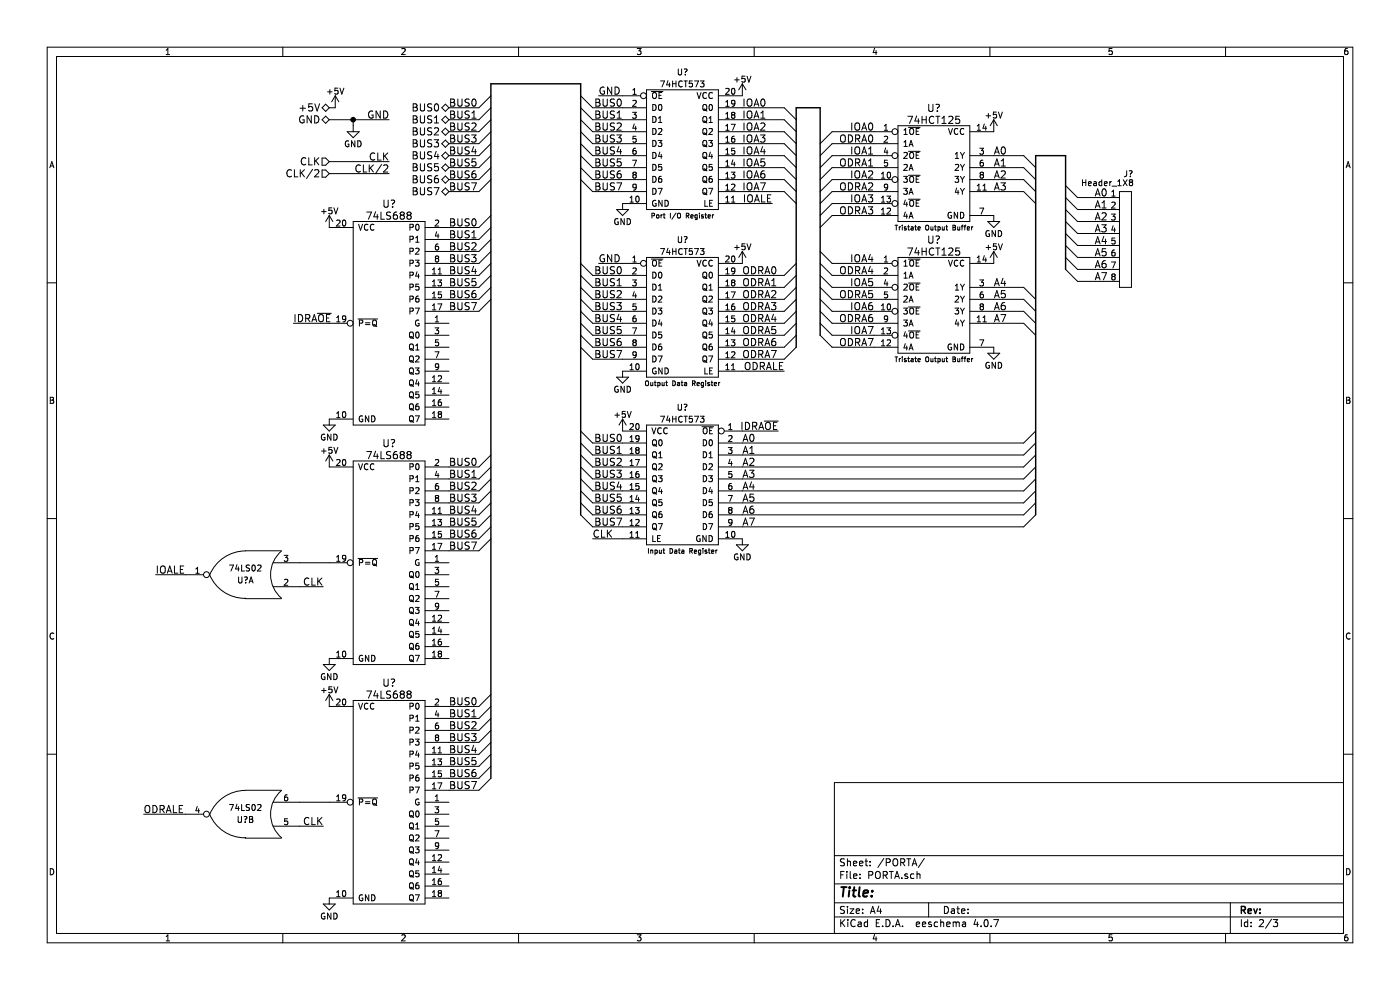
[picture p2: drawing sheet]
EESchema Schematic File Version 2
LIBS:power
LIBS:device
LIBS:switches
LIBS:relays
LIBS:motors
LIBS:transistors
LIBS:conn
LIBS:linear
LIBS:regul
LIBS:cmos4000
LIBS:adc-dac
LIBS:memory
LIBS:xilinx
LIBS:microcontrollers
LIBS:dsp
LIBS:microchip
LIBS:analog_switches
LIBS:motorola
LIBS:texas
LIBS:intel
LIBS:audio
LIBS:interface
LIBS:digital-audio
LIBS:philips
LIBS:display
LIBS:cypress
LIBS:siliconi
LIBS:opto
LIBS:atmel
LIBS:contrib
LIBS:valves
LIBS:Custom Library
LIBS:MCU-cache
EELAYER 25 0
EELAYER END
$Descr A4 11693 8268
encoding utf-8
Sheet 2 3
Title ""
Date ""
Rev ""
Comp ""
Comment1 ""
Comment2 ""
Comment3 ""
Comment4 ""
$EndDescr
$Comp
L 74HCT573 U?
U 1 1
P 5700 2700
F 0 "U?" H 5700 3400 50  0000 C CNN
F 1 "74HCT573" H 5700 3300 50  0000 C CNN
F 2 "" H 5700 2700 50  0000 C CNN
F 3 "" H 5700 2700 50  0000 C CNN
F 4 "Output Data Register" H 5700 2200 40  0000 C CNN "Description"
	1    5700 2700
	1    0    0    -1  
$EndComp
$Comp
L +5V #PWR01
U 1 1
P 6200 2200
F 0 "#PWR01" H 6200 2050 50  0001 C CNN
F 1 "+5V" H 6200 2340 50  0000 C CNN
F 2 "" H 6200 2200 50  0001 C CNN
F 3 "" H 6200 2200 50  0001 C CNN
	1    6200 2200
	1    0    0    -1  
$EndComp
$Comp
L GND #PWR02
U 1 1
P 5200 3100
F 0 "#PWR02" H 5200 2850 50  0001 C CNN
F 1 "GND" H 5200 2950 50  0000 C CNN
F 2 "" H 5200 3100 50  0001 C CNN
F 3 "" H 5200 3100 50  0001 C CNN
	1    5200 3100
	1    0    0    -1  
$EndComp
$Comp
L Header_1X8 J?
U 1 1
P 9350 2050
F 0 "J?" H 9275 2650 50  0000 C CNN
F 1 "Header_1X8" H 9450 2575 50  0000 C CNN
F 2 "" H 9350 2200 50  0000 C CNN
F 3 "" H 9350 2200 50  0000 C CNN
	1    9350 2050
	-1   0    0    -1  
$EndComp
Text Label 6200 2300 0    60   ~ 0
ODRA0
Text Label 6200 2400 0    60   ~ 0
ODRA1
Text Label 6200 2500 0    60   ~ 0
ODRA2
Text Label 6200 2600 0    60   ~ 0
ODRA3
Text Label 6200 2700 0    60   ~ 0
ODRA4
Text Label 6200 2800 0    60   ~ 0
ODRA5
Text Label 6200 2900 0    60   ~ 0
ODRA6
Text Label 6200 3000 0    60   ~ 0
ODRA7
$Comp
L 74HCT125 U?
U 1 1
P 7800 1450
F 0 "U?" H 7800 2000 60  0000 C CNN
F 1 "74HCT125" H 7800 1900 60  0000 C CNN
F 2 "" H 7800 1800 60  0001 C CNN
F 3 "" H 7800 1800 60  0001 C CNN
F 4 "Tristate Output Buffer" H 7800 1000 40  0000 C CNN "Description"
	1    7800 1450
	1    0    0    -1  
$EndComp
$Comp
L 74HCT125 U?
U 1 1
P 7800 2550
F 0 "U?" H 7800 3100 60  0000 C CNN
F 1 "74HCT125" H 7800 3000 60  0000 C CNN
F 2 "" H 7800 2900 60  0001 C CNN
F 3 "" H 7800 2900 60  0001 C CNN
F 4 "Tristate Output Buffer" H 7800 2100 40  0000 C CNN "Description"
	1    7800 2550
	1    0    0    -1  
$EndComp
$Comp
L GND #PWR03
U 1 1
P 8300 1800
F 0 "#PWR03" H 8300 1550 50  0001 C CNN
F 1 "GND" H 8300 1650 50  0000 C CNN
F 2 "" H 8300 1800 50  0001 C CNN
F 3 "" H 8300 1800 50  0001 C CNN
	1    8300 1800
	1    0    0    -1  
$EndComp
$Comp
L +5V #PWR04
U 1 1
P 8300 1100
F 0 "#PWR04" H 8300 950 50  0001 C CNN
F 1 "+5V" H 8300 1240 50  0000 C CNN
F 2 "" H 8300 1100 50  0001 C CNN
F 3 "" H 8300 1100 50  0001 C CNN
	1    8300 1100
	1    0    0    -1  
$EndComp
$Comp
L GND #PWR05
U 1 1
P 8300 2900
F 0 "#PWR05" H 8300 2650 50  0001 C CNN
F 1 "GND" H 8300 2750 50  0000 C CNN
F 2 "" H 8300 2900 50  0001 C CNN
F 3 "" H 8300 2900 50  0001 C CNN
	1    8300 2900
	1    0    0    -1  
$EndComp
$Comp
L +5V #PWR06
U 1 1
P 8300 2200
F 0 "#PWR06" H 8300 2050 50  0001 C CNN
F 1 "+5V" H 8300 2340 50  0000 C CNN
F 2 "" H 8300 2200 50  0001 C CNN
F 3 "" H 8300 2200 50  0001 C CNN
	1    8300 2200
	1    0    0    -1  
$EndComp
Text Label 8300 1300 0    60   ~ 0
A0
Text Label 8300 1400 0    60   ~ 0
A1
Text Label 8300 1500 0    60   ~ 0
A2
Text Label 8300 1600 0    60   ~ 0
A3
Text Label 8300 2400 0    60   ~ 0
A4
Text Label 8300 2500 0    60   ~ 0
A5
Text Label 8300 2600 0    60   ~ 0
A6
Text Label 8300 2700 0    60   ~ 0
A7
Text Label 6200 3700 0    60   ~ 0
A0
Text Label 6200 3800 0    60   ~ 0
A1
Text Label 6200 3900 0    60   ~ 0
A2
Text Label 6200 4000 0    60   ~ 0
A3
Text Label 6200 4100 0    60   ~ 0
A4
Text Label 6200 4200 0    60   ~ 0
A5
Text Label 6200 4300 0    60   ~ 0
A6
Text Label 6200 4400 0    60   ~ 0
A7
Entry Wire Line
	8650 4300 8550 4400
Entry Wire Line
	8650 4200 8550 4300
Entry Wire Line
	8650 4000 8550 4100
Entry Wire Line
	8650 4100 8550 4200
Entry Wire Line
	8650 3900 8550 4000
Entry Wire Line
	8650 3700 8550 3800
Entry Wire Line
	8650 3600 8550 3700
Entry Wire Line
	8650 3800 8550 3900
Entry Wire Line
	8550 1300 8650 1400
Entry Wire Line
	8550 1400 8650 1500
Entry Wire Line
	8550 1500 8650 1600
Entry Wire Line
	8550 1600 8650 1700
Entry Wire Line
	8550 2400 8650 2500
Entry Wire Line
	8550 2500 8650 2600
Entry Wire Line
	8550 2600 8650 2700
Entry Wire Line
	8550 2700 8650 2800
Entry Wire Line
	8900 2250 9000 2350
Entry Wire Line
	8900 2150 9000 2250
Entry Wire Line
	8900 2050 9000 2150
Entry Wire Line
	8900 1950 9000 2050
Entry Wire Line
	8900 1850 9000 1950
Entry Wire Line
	8900 1750 9000 1850
Entry Wire Line
	8900 1650 9000 1750
Entry Wire Line
	8900 1550 9000 1650
Text Label 9250 1650 2    60   ~ 0
A0
Text Label 9250 1750 2    60   ~ 0
A1
Text Label 9250 1850 2    60   ~ 0
A2
Text Label 9250 1950 2    60   ~ 0
A3
Text Label 9250 2050 2    60   ~ 0
A4
Text Label 9250 2150 2    60   ~ 0
A5
Text Label 9250 2250 2    60   ~ 0
A6
Text Label 9250 2350 2    60   ~ 0
A7
$Comp
L 74HCT573 U?
U 1 1
P 5700 1300
F 0 "U?" H 5700 2000 50  0000 C CNN
F 1 "74HCT573" H 5700 1900 50  0000 C CNN
F 2 "" H 5700 1300 50  0000 C CNN
F 3 "" H 5700 1300 50  0000 C CNN
F 4 "Port I/O Register" H 5700 800 40  0000 C CNN "Description"
	1    5700 1300
	1    0    0    -1  
$EndComp
Entry Wire Line
	6850 2800 6950 2900
Entry Wire Line
	6850 2700 6950 2800
Entry Wire Line
	6850 2600 6950 2700
Entry Wire Line
	6850 2500 6950 2600
Entry Wire Line
	6850 2400 6950 2500
Entry Wire Line
	6850 2300 6950 2400
Entry Wire Line
	6850 2200 6950 2300
Entry Wire Line
	6850 2100 6950 2200
Entry Wire Line
	6550 900  6650 1000
Entry Wire Line
	6550 1000 6650 1100
Entry Wire Line
	6550 1100 6650 1200
Entry Wire Line
	6550 1200 6650 1300
Entry Wire Line
	6550 1300 6650 1400
Entry Wire Line
	6550 1400 6650 1500
Entry Wire Line
	6550 1500 6650 1600
Entry Wire Line
	6550 1600 6650 1700
Entry Wire Line
	6950 1700 6850 1800
Entry Wire Line
	6950 1500 6850 1600
Entry Wire Line
	6950 1300 6850 1400
Entry Wire Line
	6950 1100 6850 1200
Entry Wire Line
	6950 1800 6850 1900
Entry Wire Line
	6950 1600 6850 1700
Entry Wire Line
	6950 1400 6850 1500
Entry Wire Line
	6950 1200 6850 1300
Entry Wire Line
	6650 2800 6550 2900
Entry Wire Line
	6650 2600 6550 2700
Entry Wire Line
	6650 2400 6550 2500
Entry Wire Line
	6650 2200 6550 2300
Entry Wire Line
	6650 2900 6550 3000
Entry Wire Line
	6650 2700 6550 2800
Entry Wire Line
	6650 2500 6550 2600
Entry Wire Line
	6650 2300 6550 2400
Text Label 6200 900  0    60   ~ 0
IOA0
Text Label 6200 1000 0    60   ~ 0
IOA1
Text Label 6200 1100 0    60   ~ 0
IOA2
Text Label 6200 1200 0    60   ~ 0
IOA3
Text Label 6200 1300 0    60   ~ 0
IOA4
Text Label 6200 1400 0    60   ~ 0
IOA5
Text Label 6200 1500 0    60   ~ 0
IOA6
Text Label 6200 1600 0    60   ~ 0
IOA7
Text Label 7300 1100 2    60   ~ 0
IOA0
Text Label 7300 1300 2    60   ~ 0
IOA1
Text Label 7300 1500 2    60   ~ 0
IOA2
Text Label 7300 1700 2    60   ~ 0
IOA3
Text Label 7300 2200 2    60   ~ 0
IOA4
Text Label 7300 2400 2    60   ~ 0
IOA5
Text Label 7300 2600 2    60   ~ 0
IOA6
Text Label 7300 2800 2    60   ~ 0
IOA7
Text Label 7300 1200 2    60   ~ 0
ODRA0
Text Label 7300 1400 2    60   ~ 0
ODRA1
Text Label 7300 1600 2    60   ~ 0
ODRA2
Text Label 7300 1800 2    60   ~ 0
ODRA3
Text Label 7300 2300 2    60   ~ 0
ODRA4
Text Label 7300 2500 2    60   ~ 0
ODRA5
Text Label 7300 2700 2    60   ~ 0
ODRA6
Text Label 7300 2900 2    60   ~ 0
ODRA7
$Comp
L 74HCT573 U?
U 1 1
P 5700 4100
F 0 "U?" H 5700 4800 50  0000 C CNN
F 1 "74HCT573" H 5700 4700 50  0000 C CNN
F 2 "" H 5700 4100 50  0000 C CNN
F 3 "" H 5700 4100 50  0000 C CNN
F 4 "Input Data Register" H 5700 3600 40  0000 C CNN "Description"
	1    5700 4100
	-1   0    0    -1  
$EndComp
$Comp
L GND #PWR07
U 1 1
P 6200 4500
F 0 "#PWR07" H 6200 4250 50  0001 C CNN
F 1 "GND" H 6200 4350 50  0000 C CNN
F 2 "" H 6200 4500 50  0001 C CNN
F 3 "" H 6200 4500 50  0001 C CNN
	1    6200 4500
	1    0    0    -1  
$EndComp
$Comp
L +5V #PWR08
U 1 1
P 5200 3600
F 0 "#PWR08" H 5200 3450 50  0001 C CNN
F 1 "+5V" H 5200 3740 50  0000 C CNN
F 2 "" H 5200 3600 50  0001 C CNN
F 3 "" H 5200 3600 50  0001 C CNN
	1    5200 3600
	1    0    0    -1  
$EndComp
$Comp
L +5V #PWR09
U 1 1
P 6200 800
F 0 "#PWR09" H 6200 650 50  0001 C CNN
F 1 "+5V" H 6200 940 50  0000 C CNN
F 2 "" H 6200 800 50  0001 C CNN
F 3 "" H 6200 800 50  0001 C CNN
	1    6200 800 
	1    0    0    -1  
$EndComp
$Comp
L GND #PWR010
U 1 1
P 5200 1700
F 0 "#PWR010" H 5200 1450 50  0001 C CNN
F 1 "GND" H 5200 1550 50  0000 C CNN
F 2 "" H 5200 1700 50  0001 C CNN
F 3 "" H 5200 1700 50  0001 C CNN
	1    5200 1700
	1    0    0    -1  
$EndComp
Text Label 5200 3700 2    60   ~ 0
BUS0
Text Label 5200 3800 2    60   ~ 0
BUS1
Text Label 5200 3900 2    60   ~ 0
BUS2
Text Label 5200 4000 2    60   ~ 0
BUS3
Text Label 5200 4100 2    60   ~ 0
BUS4
Text Label 5200 4200 2    60   ~ 0
BUS5
Text Label 5200 4300 2    60   ~ 0
BUS6
Text Label 5200 4400 2    60   ~ 0
BUS7
Entry Wire Line
	4850 4300 4950 4400
Entry Wire Line
	4850 4200 4950 4300
Entry Wire Line
	4850 4100 4950 4200
Entry Wire Line
	4850 4000 4950 4100
Entry Wire Line
	4850 3900 4950 4000
Entry Wire Line
	4850 3800 4950 3900
Entry Wire Line
	4850 3700 4950 3800
Entry Wire Line
	4850 3600 4950 3700
Text Label 5200 2300 2    60   ~ 0
BUS0
Text Label 5200 2400 2    60   ~ 0
BUS1
Text Label 5200 2500 2    60   ~ 0
BUS2
Text Label 5200 2600 2    60   ~ 0
BUS3
Text Label 5200 2700 2    60   ~ 0
BUS4
Text Label 5200 2800 2    60   ~ 0
BUS5
Text Label 5200 2900 2    60   ~ 0
BUS6
Text Label 5200 3000 2    60   ~ 0
BUS7
Entry Wire Line
	4850 2900 4950 3000
Entry Wire Line
	4850 2800 4950 2900
Entry Wire Line
	4850 2700 4950 2800
Entry Wire Line
	4850 2600 4950 2700
Entry Wire Line
	4850 2500 4950 2600
Entry Wire Line
	4850 2400 4950 2500
Entry Wire Line
	4850 2300 4950 2400
Entry Wire Line
	4850 2200 4950 2300
Text Label 5200 900  2    60   ~ 0
BUS0
Text Label 5200 1000 2    60   ~ 0
BUS1
Text Label 5200 1100 2    60   ~ 0
BUS2
Text Label 5200 1200 2    60   ~ 0
BUS3
Text Label 5200 1300 2    60   ~ 0
BUS4
Text Label 5200 1400 2    60   ~ 0
BUS5
Text Label 5200 1500 2    60   ~ 0
BUS6
Text Label 5200 1600 2    60   ~ 0
BUS7
Entry Wire Line
	4850 1500 4950 1600
Entry Wire Line
	4850 1400 4950 1500
Entry Wire Line
	4850 1300 4950 1400
Entry Wire Line
	4850 1200 4950 1300
Entry Wire Line
	4850 1100 4950 1200
Entry Wire Line
	4850 1000 4950 1100
Entry Wire Line
	4850 900  4950 1000
Entry Wire Line
	4850 800  4950 900 
Text Label 3750 900  0    60   ~ 0
BUS0
Text Label 3750 1000 0    60   ~ 0
BUS1
Text Label 3750 1100 0    60   ~ 0
BUS2
Text Label 3750 1200 0    60   ~ 0
BUS3
Text Label 3750 1300 0    60   ~ 0
BUS4
Text Label 3750 1400 0    60   ~ 0
BUS5
Text Label 3750 1500 0    60   ~ 0
BUS6
Text Label 3750 1600 0    60   ~ 0
BUS7
Entry Wire Line
	4100 1500 4000 1600
Entry Wire Line
	4100 1400 4000 1500
Entry Wire Line
	4100 1300 4000 1400
Entry Wire Line
	4100 1200 4000 1300
Entry Wire Line
	4100 1100 4000 1200
Entry Wire Line
	4100 1000 4000 1100
Entry Wire Line
	4100 900  4000 1000
Entry Wire Line
	4100 800  4000 900 
Text HLabel 3750 900  0    60   BiDi ~ 0
BUS0
Text HLabel 3750 1000 0    60   BiDi ~ 0
BUS1
Text HLabel 3750 1100 0    60   BiDi ~ 0
BUS2
Text HLabel 3750 1200 0    60   BiDi ~ 0
BUS3
Text HLabel 3750 1300 0    60   BiDi ~ 0
BUS4
Text HLabel 3750 1400 0    60   BiDi ~ 0
BUS5
Text HLabel 3750 1500 0    60   BiDi ~ 0
BUS6
Text HLabel 3750 1600 0    60   BiDi ~ 0
BUS7
Text HLabel 2750 900  0    60   BiDi ~ 0
+5V
$Comp
L +5V #PWR011
U 1 1
P 2800 900
F 0 "#PWR011" H 2800 750 50  0001 C CNN
F 1 "+5V" H 2800 1040 50  0000 C CNN
F 2 "" H 2800 900 50  0001 C CNN
F 3 "" H 2800 900 50  0001 C CNN
	1    2800 900 
	1    0    0    -1  
$EndComp
Text HLabel 2750 1000 0    60   BiDi ~ 0
GND
$Comp
L GND #PWR012
U 1 1
P 2950 1050
F 0 "#PWR012" H 2950 800 50  0001 C CNN
F 1 "GND" H 2950 900 50  0000 C CNN
F 2 "" H 2950 1050 50  0001 C CNN
F 3 "" H 2950 1050 50  0001 C CNN
	1    2950 1050
	1    0    0    -1  
$EndComp
$Comp
L 74LS688 U?
U 1 1
P 3250 2700
F 0 "U?" H 3250 3700 60  0000 C CNN
F 1 "74LS688" H 3250 3600 60  0000 C CNN
F 2 "" H 3250 2700 60  0001 C CNN
F 3 "" H 3250 2700 60  0001 C CNN
	1    3250 2700
	-1   0    0    -1  
$EndComp
Text Label 3250 1000 2    60   ~ 0
GND
Text Label 5000 2200 0    60   ~ 0
GND
Text Label 5000 800  0    60   ~ 0
GND
Text Label 3750 1900 0    60   ~ 0
BUS0
Text Label 3750 2000 0    60   ~ 0
BUS1
Text Label 3750 2100 0    60   ~ 0
BUS2
Text Label 3750 2200 0    60   ~ 0
BUS3
Text Label 3750 2300 0    60   ~ 0
BUS4
Text Label 3750 2400 0    60   ~ 0
BUS5
Text Label 3750 2500 0    60   ~ 0
BUS6
Text Label 3750 2600 0    60   ~ 0
BUS7
Entry Wire Line
	4100 2500 4000 2600
Entry Wire Line
	4100 2400 4000 2500
Entry Wire Line
	4100 2300 4000 2400
Entry Wire Line
	4100 2200 4000 2300
Entry Wire Line
	4100 2100 4000 2200
Entry Wire Line
	4100 2000 4000 2100
Entry Wire Line
	4100 1900 4000 2000
Entry Wire Line
	4100 1800 4000 1900
$Comp
L GND #PWR013
U 1 1
P 2750 3500
F 0 "#PWR013" H 2750 3250 50  0001 C CNN
F 1 "GND" H 2750 3350 50  0000 C CNN
F 2 "" H 2750 3500 50  0001 C CNN
F 3 "" H 2750 3500 50  0001 C CNN
	1    2750 3500
	1    0    0    -1  
$EndComp
$Comp
L +5V #PWR014
U 1 1
P 2750 1900
F 0 "#PWR014" H 2750 1750 50  0001 C CNN
F 1 "+5V" H 2750 2040 50  0000 C CNN
F 2 "" H 2750 1900 50  0001 C CNN
F 3 "" H 2750 1900 50  0001 C CNN
	1    2750 1900
	1    0    0    -1  
$EndComp
Text Label 2450 2700 0    60   ~ 0
IDRA~OE~
Text Label 6500 3600 2    60   ~ 0
IDRA~OE~
$Comp
L 74LS688 U?
U 1 1
P 3250 4700
F 0 "U?" H 3250 5700 60  0000 C CNN
F 1 "74LS688" H 3250 5600 60  0000 C CNN
F 2 "" H 3250 4700 60  0001 C CNN
F 3 "" H 3250 4700 60  0001 C CNN
	1    3250 4700
	-1   0    0    -1  
$EndComp
Text Label 3750 3900 0    60   ~ 0
BUS0
Text Label 3750 4000 0    60   ~ 0
BUS1
Text Label 3750 4100 0    60   ~ 0
BUS2
Text Label 3750 4200 0    60   ~ 0
BUS3
Text Label 3750 4300 0    60   ~ 0
BUS4
Text Label 3750 4400 0    60   ~ 0
BUS5
Text Label 3750 4500 0    60   ~ 0
BUS6
Text Label 3750 4600 0    60   ~ 0
BUS7
Entry Wire Line
	4100 4500 4000 4600
Entry Wire Line
	4100 4400 4000 4500
Entry Wire Line
	4100 4300 4000 4400
Entry Wire Line
	4100 4200 4000 4300
Entry Wire Line
	4100 4100 4000 4200
Entry Wire Line
	4100 4000 4000 4100
Entry Wire Line
	4100 3900 4000 4000
Entry Wire Line
	4100 3800 4000 3900
$Comp
L GND #PWR015
U 1 1
P 2750 5500
F 0 "#PWR015" H 2750 5250 50  0001 C CNN
F 1 "GND" H 2750 5350 50  0000 C CNN
F 2 "" H 2750 5500 50  0001 C CNN
F 3 "" H 2750 5500 50  0001 C CNN
	1    2750 5500
	1    0    0    -1  
$EndComp
$Comp
L +5V #PWR016
U 1 1
P 2750 3900
F 0 "#PWR016" H 2750 3750 50  0001 C CNN
F 1 "+5V" H 2750 4040 50  0000 C CNN
F 2 "" H 2750 3900 50  0001 C CNN
F 3 "" H 2750 3900 50  0001 C CNN
	1    2750 3900
	1    0    0    -1  
$EndComp
Text Label 1300 4800 0    60   ~ 0
IOALE
$Comp
L 74LS688 U?
U 1 1
P 3250 6700
F 0 "U?" H 3250 7700 60  0000 C CNN
F 1 "74LS688" H 3250 7600 60  0000 C CNN
F 2 "" H 3250 6700 60  0001 C CNN
F 3 "" H 3250 6700 60  0001 C CNN
	1    3250 6700
	-1   0    0    -1  
$EndComp
Text Label 3750 5900 0    60   ~ 0
BUS0
Text Label 3750 6000 0    60   ~ 0
BUS1
Text Label 3750 6100 0    60   ~ 0
BUS2
Text Label 3750 6200 0    60   ~ 0
BUS3
Text Label 3750 6300 0    60   ~ 0
BUS4
Text Label 3750 6400 0    60   ~ 0
BUS5
Text Label 3750 6500 0    60   ~ 0
BUS6
Text Label 3750 6600 0    60   ~ 0
BUS7
Entry Wire Line
	4100 6500 4000 6600
Entry Wire Line
	4100 6400 4000 6500
Entry Wire Line
	4100 6300 4000 6400
Entry Wire Line
	4100 6200 4000 6300
Entry Wire Line
	4100 6100 4000 6200
Entry Wire Line
	4100 6000 4000 6100
Entry Wire Line
	4100 5900 4000 6000
Entry Wire Line
	4100 5800 4000 5900
$Comp
L GND #PWR017
U 1 1
P 2750 7500
F 0 "#PWR017" H 2750 7250 50  0001 C CNN
F 1 "GND" H 2750 7350 50  0000 C CNN
F 2 "" H 2750 7500 50  0001 C CNN
F 3 "" H 2750 7500 50  0001 C CNN
	1    2750 7500
	1    0    0    -1  
$EndComp
$Comp
L +5V #PWR018
U 1 1
P 2750 5900
F 0 "#PWR018" H 2750 5750 50  0001 C CNN
F 1 "+5V" H 2750 6040 50  0000 C CNN
F 2 "" H 2750 5900 50  0001 C CNN
F 3 "" H 2750 5900 50  0001 C CNN
	1    2750 5900
	1    0    0    -1  
$EndComp
Text Label 1200 6800 0    60   ~ 0
ODRALE
Text Label 6450 1700 2    60   ~ 0
IOALE
Wire Wire Line
	6200 3000 6550 3000
Wire Wire Line
	6550 2900 6200 2900
Wire Wire Line
	6200 2800 6550 2800
Wire Wire Line
	6550 2700 6200 2700
Wire Wire Line
	6200 2600 6550 2600
Wire Wire Line
	6550 2500 6200 2500
Wire Wire Line
	6200 2400 6550 2400
Wire Wire Line
	6550 2300 6200 2300
Wire Wire Line
	8300 1300 8550 1300
Wire Wire Line
	8550 1400 8300 1400
Wire Wire Line
	8300 1500 8550 1500
Wire Wire Line
	8550 1600 8300 1600
Wire Wire Line
	8300 2400 8550 2400
Wire Wire Line
	8550 2500 8300 2500
Wire Wire Line
	8300 2600 8550 2600
Wire Wire Line
	8550 2700 8300 2700
Wire Bus Line
	8650 1300 8650 4300
Wire Wire Line
	9000 1650 9250 1650
Wire Wire Line
	9250 1750 9000 1750
Wire Wire Line
	9000 1850 9250 1850
Wire Wire Line
	9250 1950 9000 1950
Wire Wire Line
	9000 2050 9250 2050
Wire Wire Line
	9250 2150 9000 2150
Wire Wire Line
	9000 2250 9250 2250
Wire Wire Line
	9250 2350 9000 2350
Wire Wire Line
	6950 1100 7300 1100
Wire Wire Line
	6950 1200 7300 1200
Wire Wire Line
	6950 1300 7300 1300
Wire Wire Line
	6950 1400 7300 1400
Wire Wire Line
	6950 1500 7300 1500
Wire Wire Line
	6950 1600 7300 1600
Wire Wire Line
	6950 1700 7300 1700
Wire Wire Line
	6950 1800 7300 1800
Wire Wire Line
	6950 2200 7300 2200
Wire Wire Line
	6950 2300 7300 2300
Wire Wire Line
	6950 2400 7300 2400
Wire Wire Line
	6950 2500 7300 2500
Wire Wire Line
	6950 2600 7300 2600
Wire Wire Line
	6950 2700 7300 2700
Wire Wire Line
	6950 2800 7300 2800
Wire Wire Line
	6950 2900 7300 2900
Wire Wire Line
	6200 900  6550 900 
Wire Wire Line
	6200 1000 6550 1000
Wire Wire Line
	6200 1100 6550 1100
Wire Wire Line
	6200 1200 6550 1200
Wire Wire Line
	6200 1300 6550 1300
Wire Wire Line
	6200 1400 6550 1400
Wire Wire Line
	6200 1500 6550 1500
Wire Wire Line
	6200 1600 6550 1600
Wire Bus Line
	6650 2900 6650 900 
Wire Bus Line
	6650 900  6850 900 
Wire Bus Line
	6850 900  6850 2800
Wire Wire Line
	6200 4000 8550 4000
Wire Wire Line
	6200 3900 8550 3900
Wire Wire Line
	6200 3800 8550 3800
Wire Wire Line
	6200 3700 8550 3700
Wire Wire Line
	6200 4100 8550 4100
Wire Wire Line
	6200 4200 8550 4200
Wire Wire Line
	6200 4300 8550 4300
Wire Wire Line
	6200 4400 8550 4400
Wire Bus Line
	8650 1300 8900 1300
Wire Bus Line
	8900 1300 8900 2250
Wire Wire Line
	5200 4400 4950 4400
Wire Wire Line
	5200 4300 4950 4300
Wire Wire Line
	5200 4200 4950 4200
Wire Wire Line
	5200 4100 4950 4100
Wire Wire Line
	5200 4000 4950 4000
Wire Wire Line
	5200 3900 4950 3900
Wire Wire Line
	5200 3800 4950 3800
Wire Wire Line
	5200 3700 4950 3700
Wire Wire Line
	5200 3000 4950 3000
Wire Wire Line
	5200 2900 4950 2900
Wire Wire Line
	5200 2800 4950 2800
Wire Wire Line
	5200 2700 4950 2700
Wire Wire Line
	5200 2600 4950 2600
Wire Wire Line
	5200 2500 4950 2500
Wire Wire Line
	5200 2400 4950 2400
Wire Wire Line
	5200 2300 4950 2300
Wire Wire Line
	5200 1600 4950 1600
Wire Wire Line
	5200 1500 4950 1500
Wire Wire Line
	5200 1400 4950 1400
Wire Wire Line
	5200 1300 4950 1300
Wire Wire Line
	5200 1200 4950 1200
Wire Wire Line
	5200 1100 4950 1100
Wire Wire Line
	5200 1000 4950 1000
Wire Wire Line
	5200 900  4950 900 
Wire Bus Line
	4850 700  4850 4300
Wire Bus Line
	4100 700  4850 700 
Wire Bus Line
	4100 700  4100 6500
Wire Wire Line
	3750 1600 4000 1600
Wire Wire Line
	3750 1500 4000 1500
Wire Wire Line
	3750 1400 4000 1400
Wire Wire Line
	3750 1300 4000 1300
Wire Wire Line
	3750 1200 4000 1200
Wire Wire Line
	3750 1100 4000 1100
Wire Wire Line
	3750 1000 4000 1000
Wire Wire Line
	3750 900  4000 900 
Wire Wire Line
	2800 900  2750 900 
Wire Wire Line
	2750 1000 3250 1000
Wire Wire Line
	2950 1050 2950 1000
Connection ~ 2950 1000
Wire Wire Line
	5000 2200 5200 2200
Wire Wire Line
	5000 800  5200 800 
Wire Wire Line
	3750 2600 4000 2600
Wire Wire Line
	3750 2500 4000 2500
Wire Wire Line
	3750 2400 4000 2400
Wire Wire Line
	3750 2300 4000 2300
Wire Wire Line
	3750 2200 4000 2200
Wire Wire Line
	3750 2100 4000 2100
Wire Wire Line
	3750 2000 4000 2000
Wire Wire Line
	3750 1900 4000 1900
Wire Wire Line
	2750 2700 2450 2700
Wire Wire Line
	6500 3600 6200 3600
Wire Wire Line
	3750 4600 4000 4600
Wire Wire Line
	3750 4500 4000 4500
Wire Wire Line
	3750 4400 4000 4400
Wire Wire Line
	3750 4300 4000 4300
Wire Wire Line
	3750 4200 4000 4200
Wire Wire Line
	3750 4100 4000 4100
Wire Wire Line
	3750 4000 4000 4000
Wire Wire Line
	3750 3900 4000 3900
Wire Wire Line
	3750 6600 4000 6600
Wire Wire Line
	3750 6500 4000 6500
Wire Wire Line
	3750 6400 4000 6400
Wire Wire Line
	3750 6300 4000 6300
Wire Wire Line
	3750 6200 4000 6200
Wire Wire Line
	3750 6100 4000 6100
Wire Wire Line
	3750 6000 4000 6000
Wire Wire Line
	3750 5900 4000 5900
Wire Wire Line
	6450 1700 6200 1700
Text Label 6550 3100 2    60   ~ 0
ODRALE
Wire Wire Line
	6550 3100 6200 3100
$Comp
L 74LS02 U?
U 1 1
P 2050 4800
F 0 "U?" H 2050 4850 50  0000 C CNN
F 1 "74LS02" H 2050 4750 50  0000 C CNN
F 2 "" H 2050 4800 60  0001 C CNN
F 3 "" H 2050 4800 60  0001 C CNN
	1    2050 4800
	-1   0    0    1   
$EndComp
Wire Wire Line
	2500 4700 2750 4700
$Comp
L 74LS02 U?
U 2 1
P 2050 6800
F 0 "U?" H 2050 6850 50  0000 C CNN
F 1 "74LS02" H 2050 6750 50  0000 C CNN
F 2 "" H 2050 6800 60  0001 C CNN
F 3 "" H 2050 6800 60  0001 C CNN
	2    2050 6800
	-1   0    0    1   
$EndComp
Wire Wire Line
	2500 6700 2750 6700
Wire Wire Line
	1200 6800 1550 6800
Wire Wire Line
	1300 4800 1550 4800
Text HLabel 2750 1350 0    60   Input ~ 0
CLK
Text Label 3250 1350 2    60   ~ 0
CLK
Wire Wire Line
	2750 1350 3250 1350
Text Label 2700 4900 2    60   ~ 0
CLK
Wire Wire Line
	2700 4900 2500 4900
Text Label 2700 6900 2    60   ~ 0
CLK
Wire Wire Line
	2700 6900 2500 6900
Text Label 4950 4500 0    60   ~ 0
CLK
Wire Wire Line
	4950 4500 5200 4500
Text HLabel 2750 1450 0    60   Input ~ 0
CLK/2
Text Label 3250 1450 2    60   ~ 0
CLK/2
Wire Wire Line
	3250 1450 2750 1450
$EndSCHEMATC
